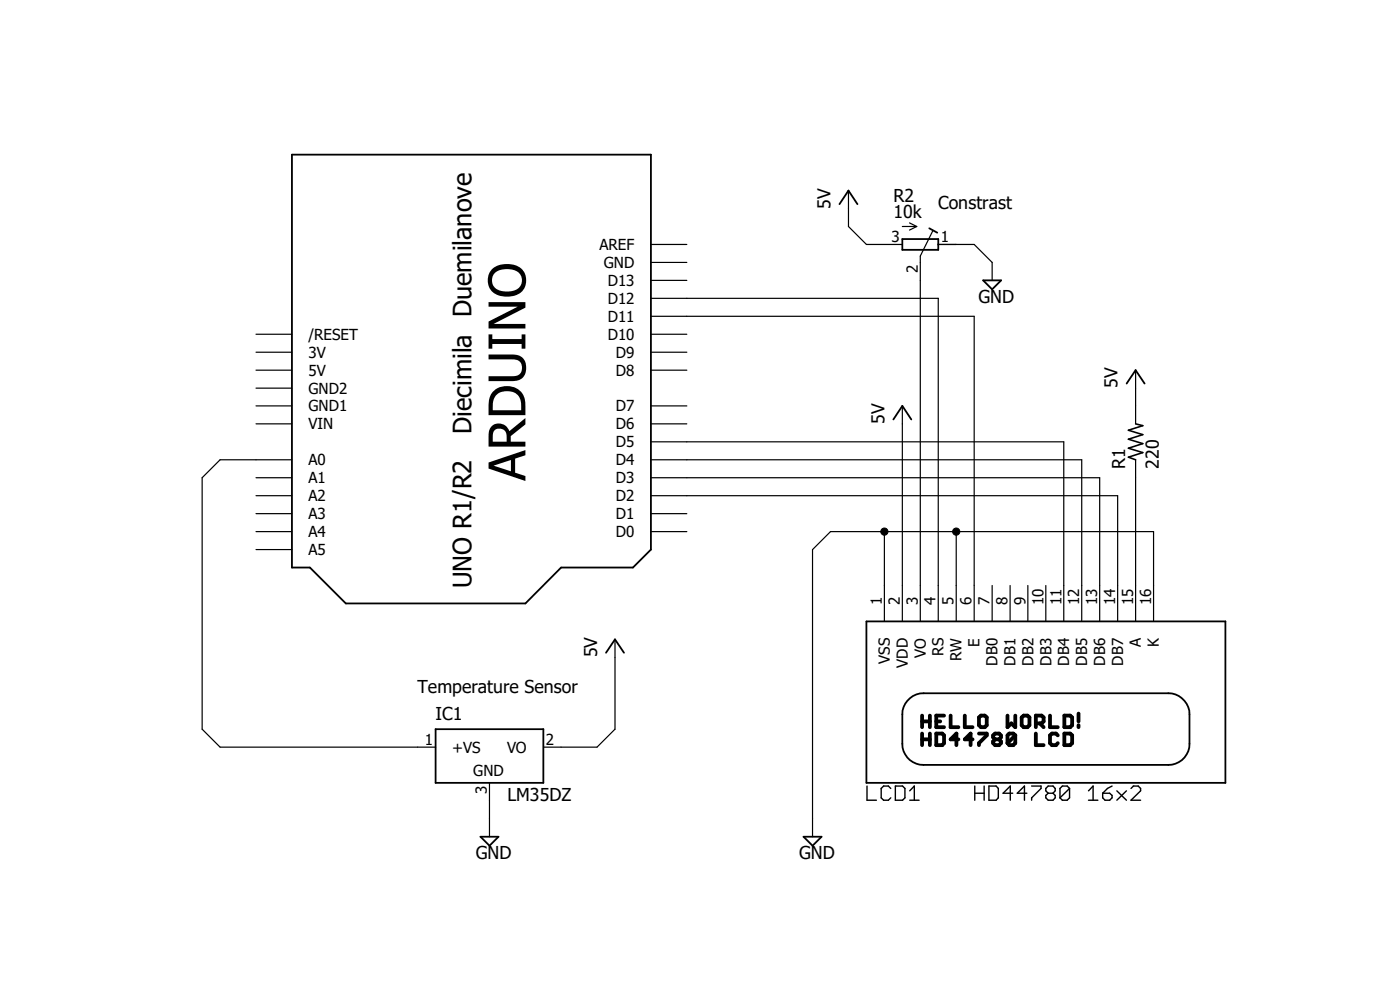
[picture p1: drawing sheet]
<svg xmlns="http://www.w3.org/2000/svg" width="297mm" height="210mm" viewBox="0 0 297 210" stroke-linecap="round" stroke-linejoin="round" font-family="sans-serif">
<path d="M42.8 32.6l217.4 150.6M260.2 32.6l-217.4 150.6" fill="none" stroke="#fff" stroke-width=".21"/>
<g fill="none" stroke="#000" stroke-width=".3">
<path d="M183.9 166.8v3h2M189 167.3l-.5-.5h-1l-.6 .5v1.9l.6 .6h1l.5-.6M189.9 166.8h1.6l.5 .5v1.9l-.5 .6h-1.6zM193 169.8h2M193 167.8l1-1v3M206.8 166.8v3M206.8 168.3h2M208.8 166.8v3M209.8 166.8h1.5l.5 .5v1.9l-.5 .6h-1.5zM214.8 168.3h-2l1.5-1.5v3M217.8 168.3h-2l1.5-1.5v3M218.9 166.8h2v.5l-2 1.9v.6"/>
<path d="M222.4 168.3h1M222.4 168.3l-.5 .4v.5l.5 .6h1l.5-.6v-.5l-.5-.4M222.4 168.3l-.5-.5v-.5l.5-.5h1l.5 .5v.5l-.5 .5M226.9 167.3v1.9l-.5 .6h-1l-.5-.6M226.9 167.3l-.5-.5h-1l-.5 .5v1.9M226.9 167.3l-2 1.9M230.9 169.8h2M230.9 167.8l1-1v3M233.9 168.3h1.5l.5 .4v.5l-.5 .6h-1l-.5-.6zM235.9 166.8l-1 .5-1 1M236.9 167.8l2.1 2M239 167.8l-2.1 2"/>
<path d="M239.9 167.3l.6-.5h1l.5 .5v.5l-2.1 2h2.1"/>
</g>
<g fill="none" stroke="#000" stroke-width=".38">
<path d="M61.9 32.8h76.2v83.8l-3.8 3.8h-15.3l-7.5 7.6h-38.1l-7.7-7.6h-3.8zM178.1 43.3l1.9-2.9 1.9 2.9M191.4 50.7h7.7v2.3h-7.7zM197.1 48.4l1.7 1M208.6 59.5h3.8l-1.9 1.9zM189.5 89l1.9-2.9 1.9 2.9M239 81.4l1.9-2.9 1.9 2.9M128.6 138.5l1.9-2.9 1.9 2.9M183.8 131.8h76.2v34.3h-76.2zM92.4 154.7h22.9v11.4h-22.9zM192.5 148.7a4.4 4.4 0 0 1 3.4-1.6h52a4.5 4.5 0 0 1 4.4 4.5v6.2a4.4 4.4 0 0 1-4.4 4.5h-52a4.4 4.4 0 0 1-4.5-4.5v-6.2a4.2 4.2 0 0 1 1.1-2.9zM101.9 177.5h3.8l-1.9 1.9z"/>
<path d="M170.5 177.5h3.8l-1.9 1.9z"/>
</g>
<g fill="none" stroke="#000" stroke-width=".25">
<path d="M138.1 59.5h7.6M138.1 55.7h7.6M138.1 51.9h7.6M180 40.4v7.6l3.8 3.9h7.6M191.4 48h3.1M193 47.3l1.5 .7M194.5 48l-1.5 .8M197.9 49l-2.7 5.3v77.5M199.1 51.9h7.6l3.8 3.8v3.8M54.3 78.5h7.6M54.3 74.7h7.6M54.3 70.9h7.6"/>
<path d="M138.1 78.5h7.6M138.1 74.7h7.6M138.1 70.9h7.6M138.1 67.1h68.6v64.7M138.1 63.3h61v68.5M240.9 78.5v11.4M54.3 89.9h7.6M54.3 86.1h7.6M54.3 82.3h7.6M61.9 97.5h-15.2l-3.8 3.8v53.4l3.8 3.8h45.7M138.1 97.5h91.4v34.3M138.1 93.7h87.6v38.1"/>
<path d="M138.1 89.9h7.6M138.1 86.1h7.6M191.4 86.1v45.7M240.9 97.5v34.3M54.3 112.8h7.6M54.3 109h7.6M54.3 105.2h7.6M54.3 101.3h7.6M54.3 116.6h7.6M138.1 112.8h7.6M138.1 109h7.6M138.1 105.2h99v26.6"/>
<path d="M138.1 101.3h95.2v30.5M187.6 112.8v19M202.9 112.8v19M130.5 135.6v19.1l-3.8 3.8h-11.4M210.5 124.2v7.6M214.3 124.2v7.6M218.1 124.2v7.6M221.9 124.2v7.6M244.7 131.8v-19h-68.5l-3.8 3.8v60.9M103.8 166.1v11.4"/>
</g>
<g fill="none" stroke="#000" stroke-width=".8">
<path d="M195.6 151.8v2.5M195.6 155.6v2.5M195.6 153h1.7M195.6 156.8h1.7M197.3 151.8v2.5M197.3 155.6v2.5M198.6 153h.9M198.6 155.6h1.3l.4 .4v1.6l-.4 .5h-1.3zM200.3 151.8h-1.7v2.5h1.7M201.7 151.8v2.5h1.6M203.3 156.8h-1.6l1.2-1.2v2.5M204.7 151.8v2.5h1.6"/>
<path d="M206.3 156.8h-1.6l1.2-1.2v2.5M207.7 152.2l.4-.4h.8l.4 .4v1.6l-.4 .5h-.8l-.4-.5zM207.7 155.6h1.6v.4l-1.6 1.6v.5M211.1 156.8l-.4 .5v.3l.4 .5h.9l.3-.5v-.3l-.3-.5M211.1 156.8h.9M211.1 156.8l-.4-.4v-.4l.4-.4h.9l.3 .4v.4l-.3 .4M213.7 151.8v2.5l.8-.8 .9 .8v-2.5M215.4 156l-.4-.4h-.9l-.4 .4v1.6M215.4 156v1.6l-.4 .5h-.9l-.4-.5M215.4 156l-1.7 1.6M216.7 152.2l.5-.4h.8l.4 .4v1.6l-.4 .5h-.8l-.5-.5zM219.8 153.5h1.2l.4-.5v-.8l-.4-.4h-1.2v2.5"/>
<path d="M219.8 155.6v2.5h1.6M220.6 153.5l.8 .8M222.8 151.8v2.5h1.6M224.4 156l-.4-.4h-.8l-.4 .4v1.6l.4 .5h.8l.4-.5M225.8 151.8h1.2l.5 .4v1.6l-.5 .5h-1.2zM225.8 155.6h1.2l.5 .4v1.6l-.5 .5h-1.2zM228.8 151.4v1.6M228.8 153.8v.5"/>
</g>
<path d="M240.9 89.9l1.5 .4-3 1 3 .9-3 1 3 .9-3 1 3 .9-3 1 1.5 .5" fill="none" stroke="#000" stroke-width=".34"/>
<g fill="#000">
<circle cx="187.6" cy="112.8" r=".76"/>
<circle cx="202.9" cy="112.8" r=".76"/>
</g>
<g fill="none" stroke="#000" stroke-width=".21">
<circle cx="187.6" cy="112.8" r=".76"/>
<circle cx="202.9" cy="112.8" r=".76"/>
</g>
<text font-size="10.8" x="111.5" y="102" transform="rotate(-90 111.5 102)">ARDUINO</text>
<g font-size="5.4">
<text x="100" y="92.2" transform="rotate(-90 100 92.2)">Diecimila Duemilanove</text>
<text x="100" y="124.8" transform="rotate(-90 100 124.8)">UNO R1/R2</text>
</g>
<g font-size="3.8">
<text x="176.2" y="44.2" transform="rotate(-90 176.2 44.2)">5V</text>
<text x="189.5" y="46.1">10k</text>
<text x="189.5" y="42.9">R2</text>
<text x="199.1" y="44.2">Constrast</text>
<text x="207.6" y="64.2">GND</text>
<text x="237.1" y="82.3" transform="rotate(-90 237.1 82.3)">5V</text>
<text x="187.6" y="89.9" transform="rotate(-90 187.6 89.9)">5V</text>
<text x="238.7" y="99.4" transform="rotate(-90 238.7 99.4)">R1</text>
<text x="245.9" y="99.4" transform="rotate(-90 245.9 99.4)">220</text>
<text x="126.7" y="139.4" transform="rotate(-90 126.7 139.4)">5V</text>
<text x="88.6" y="147.1">Temperature Sensor</text>
<text x="92.4" y="152.8">IC1</text>
<text x="107.7" y="169.9">LM35DZ</text>
<text x="101" y="182.3">GND</text>
<text x="169.5" y="182.3">GND</text>
</g>
<g font-size="3.2">
<text x="127.2" y="53">AREF</text>
<text x="189.1" y="51.3">3</text>
<text x="199.6" y="51.3">1</text>
<text x="128.1" y="56.8">GND</text>
<text x="194.7" y="57.9" transform="rotate(-90 194.7 57.9)">2</text>
<text x="128.9" y="64.4">D12</text>
<text x="128.9" y="60.6">D13</text>
<text x="128.9" y="68.2">D11</text>
<text x="65.4" y="75.9">3V</text>
<text x="65.4" y="72">/RESET</text>
<text x="128.9" y="72">D10</text>
<text x="130.7" y="75.9">D9</text>
<text x="65.4" y="83.5">GND2</text>
<text x="65.4" y="79.7">5V</text>
<text x="130.7" y="79.7">D8</text>
<text x="65.4" y="87.2">GND1</text>
<text x="130.7" y="87.3">D7</text>
<text x="65.4" y="91.1">VIN</text>
<text x="130.7" y="94.9">D5</text>
<text x="130.7" y="91.1">D6</text>
<text x="65.4" y="98.7">A0</text>
<text x="130.7" y="98.7">D4</text>
<text x="65.4" y="106.3">A2</text>
<text x="65.4" y="102.5">A1</text>
<text x="130.7" y="106.3">D2</text>
<text x="130.7" y="102.5">D3</text>
<text x="65.4" y="113.9">A4</text>
<text x="65.4" y="110.1">A3</text>
<text x="130.7" y="113.9">D0</text>
<text x="130.7" y="110.1">D1</text>
<text x="65.4" y="117.7">A5</text>
<text x="187.1" y="128.3" transform="rotate(-90 187.1 128.3)">1</text>
<text x="190.9" y="128.3" transform="rotate(-90 190.9 128.3)">2</text>
<text x="194.7" y="128.3" transform="rotate(-90 194.7 128.3)">3</text>
<text x="198.5" y="128.3" transform="rotate(-90 198.5 128.3)">4</text>
<text x="202.3" y="128.3" transform="rotate(-90 202.3 128.3)">5</text>
<text x="206.1" y="128.3" transform="rotate(-90 206.1 128.3)">6</text>
<text x="209.9" y="128.3" transform="rotate(-90 209.9 128.3)">7</text>
<text x="213.7" y="128.3" transform="rotate(-90 213.7 128.3)">8</text>
<text x="217.5" y="128.3" transform="rotate(-90 217.5 128.3)">9</text>
<text x="221.4" y="128.3" transform="rotate(-90 221.4 128.3)">10</text>
<text x="225.2" y="128.3" transform="rotate(-90 225.2 128.3)">11</text>
<text x="229" y="128.3" transform="rotate(-90 229 128.3)">12</text>
<text x="232.8" y="128.3" transform="rotate(-90 232.8 128.3)">13</text>
<text x="236.6" y="128.3" transform="rotate(-90 236.6 128.3)">14</text>
<text x="240.4" y="128.3" transform="rotate(-90 240.4 128.3)">15</text>
<text x="244.2" y="128.3" transform="rotate(-90 244.2 128.3)">16</text>
<text x="207.8" y="137.2" transform="rotate(-90 207.8 137.2)">E</text>
<text x="242.1" y="137.3" transform="rotate(-90 242.1 137.3)">A</text>
<text x="245.9" y="137.2" transform="rotate(-90 245.9 137.2)">K</text>
<text x="188.8" y="140.8" transform="rotate(-90 188.8 140.8)">VSS</text>
<text x="192.6" y="141.6" transform="rotate(-90 192.6 141.6)">VDD</text>
<text x="196.4" y="139.5" transform="rotate(-90 196.4 139.5)">VO</text>
<text x="200.2" y="139.1" transform="rotate(-90 200.2 139.1)">RS</text>
<text x="204" y="140.2" transform="rotate(-90 204 140.2)">RW</text>
<text x="211.6" y="141.2" transform="rotate(-90 211.6 141.2)">DB0</text>
<text x="215.4" y="141.2" transform="rotate(-90 215.4 141.2)">DB1</text>
<text x="219.2" y="141.2" transform="rotate(-90 219.2 141.2)">DB2</text>
<text x="223.1" y="141.2" transform="rotate(-90 223.1 141.2)">DB3</text>
<text x="226.8" y="141.2" transform="rotate(-90 226.8 141.2)">DB4</text>
<text x="230.6" y="141.2" transform="rotate(-90 230.6 141.2)">DB5</text>
<text x="234.4" y="141.2" transform="rotate(-90 234.4 141.2)">DB6</text>
<text x="238.2" y="141.2" transform="rotate(-90 238.2 141.2)">DB7</text>
<text x="90.1" y="157.9">1</text>
<text x="95.9" y="159.6">+VS</text>
<text x="107.6" y="159.6">VO</text>
<text x="115.8" y="157.9">2</text>
<text x="100.4" y="164.5">GND</text>
<text x="103.3" y="168.4" transform="rotate(-90 103.3 168.4)">3</text>
</g>
</svg>
